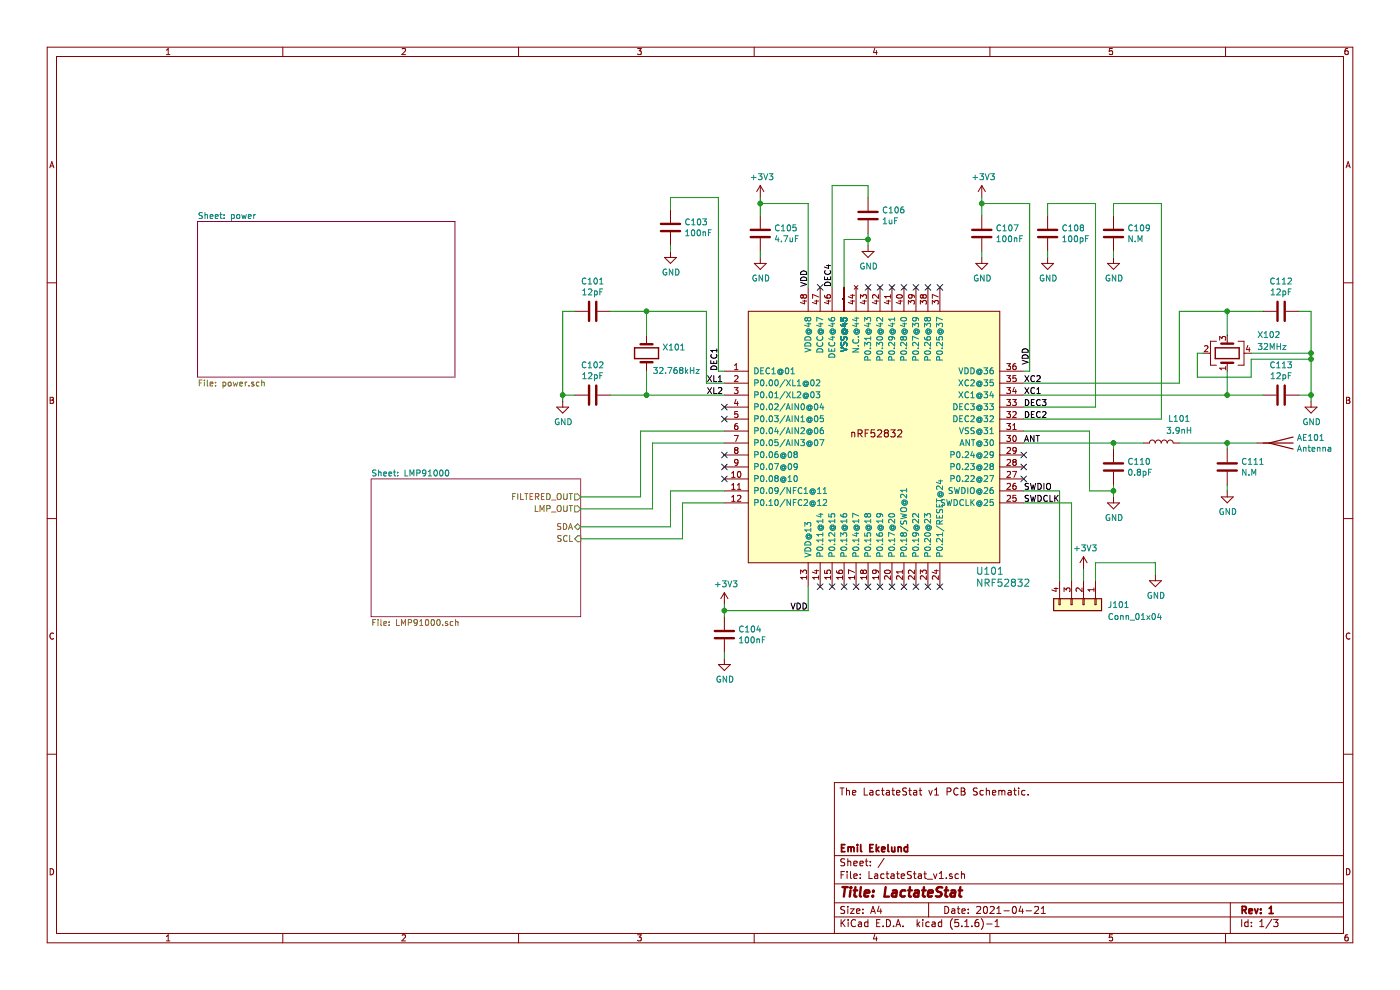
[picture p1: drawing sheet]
EESchema Schematic File Version 4
EELAYER 30 0
EELAYER END
$Descr A4 11693 8268
encoding utf-8
Sheet 1 3
Title "LactateStat"
Date "2021-04-21"
Rev "1"
Comp "Emil Ekelund"
Comment1 ""
Comment2 ""
Comment3 ""
Comment4 "The LactateStat v1 PCB Schematic."
$EndDescr
Wire Wire Line
	7250 1950 7250 2000
Wire Wire Line
	7050 2000 7250 2000
Wire Wire Line
	10850 2600 10950 2600
Wire Wire Line
	10950 2600 10950 2950
Wire Wire Line
	10950 2950 10950 3000
Wire Wire Line
	10950 3000 10950 3300
Wire Wire Line
	10850 3300 10950 3300
Wire Wire Line
	10450 2950 10950 2950
Wire Wire Line
	10450 3000 10950 3000
Connection ~ 10950 2950
Connection ~ 10950 3000
Wire Wire Line
	4700 3300 4700 2600
Wire Wire Line
	4800 3300 4700 3300
Wire Wire Line
	6050 5100 6050 5150
Wire Wire Line
	6750 4900 6750 5100
Wire Wire Line
	6750 5100 6050 5100
Wire Wire Line
	6350 1700 6350 1800
Wire Wire Line
	6750 1700 6350 1700
Wire Wire Line
	8550 3100 8600 3100
Wire Wire Line
	8600 3100 8600 1700
Wire Wire Line
	8600 1700 8200 1700
Wire Wire Line
	8200 1700 8200 1800
Wire Wire Line
	5600 1650 5600 1750
Wire Wire Line
	6000 1650 5600 1650
Wire Wire Line
	6950 1550 7250 1550
Wire Wire Line
	7250 1550 7250 1650
Wire Wire Line
	8750 1800 8750 1700
Wire Wire Line
	8750 1700 9150 1700
Wire Wire Line
	9150 1700 9150 3400
Wire Wire Line
	8550 3500 9700 3500
Wire Wire Line
	9700 3500 9700 1700
Wire Wire Line
	9700 1700 9300 1700
Wire Wire Line
	9300 1700 9300 1800
Wire Wire Line
	10550 2600 10250 2600
Wire Wire Line
	10250 2600 9850 2600
Wire Wire Line
	9850 2600 9850 3200
Wire Wire Line
	9850 3200 8550 3200
Connection ~ 10250 2600
Wire Wire Line
	10250 3300 10550 3300
Connection ~ 10250 3300
Wire Wire Line
	5900 3200 5900 2600
Wire Wire Line
	5400 2600 5400 2800
Wire Wire Line
	5900 2600 5400 2600
Connection ~ 5400 2600
Wire Wire Line
	5100 3300 5400 3300
Wire Wire Line
	5400 3300 5400 3100
Wire Wire Line
	5400 3300 6050 3300
Connection ~ 5400 3300
$Comp
L nRF52832_ref_design:NRF52832 U101
U 1 1
P 6250 4700
AR Path="/6001F395" Ref="U101"  Part="1" 
AR Path="/5FFB5EB2/6001F395" Ref="U?"  Part="1" 
F 0 "U101" H 8150 4600 59  0000 L BNN
F 1 "NRF52832" H 8150 4500 59  0000 L BNN
F 2 "nRF52832_KiCad_Ref_Design:nRF52832_with_via_pads" H 6250 4700 50  0001 C CNN
F 3 "" H 6250 4700 50  0001 C CNN
	1    6250 4700
	1    0    0    -1  
$EndComp
$Comp
L power:GND #PWR0101
U 1 1
P 4700 3350
AR Path="/6001F3E3" Ref="#PWR0101"  Part="1" 
AR Path="/5FFB5EB2/6001F3E3" Ref="#PWR?"  Part="1" 
F 0 "#PWR0101" H 4700 3100 50  0001 C CNN
F 1 "GND" H 4705 3177 50  0000 C CNN
F 2 "" H 4700 3350 50  0001 C CNN
F 3 "" H 4700 3350 50  0001 C CNN
	1    4700 3350
	1    0    0    -1  
$EndComp
$Comp
L power:GND #PWR0102
U 1 1
P 5600 2100
AR Path="/6001F3E9" Ref="#PWR0102"  Part="1" 
AR Path="/5FFB5EB2/6001F3E9" Ref="#PWR?"  Part="1" 
F 0 "#PWR0102" H 5600 1850 50  0001 C CNN
F 1 "GND" H 5605 1927 50  0000 C CNN
F 2 "" H 5600 2100 50  0001 C CNN
F 3 "" H 5600 2100 50  0001 C CNN
	1    5600 2100
	1    0    0    -1  
$EndComp
$Comp
L power:GND #PWR0104
U 1 1
P 6050 5500
AR Path="/6001F3F5" Ref="#PWR0104"  Part="1" 
AR Path="/5FFB5EB2/6001F3F5" Ref="#PWR?"  Part="1" 
F 0 "#PWR0104" H 6050 5250 50  0001 C CNN
F 1 "GND" H 6055 5327 50  0000 C CNN
F 2 "" H 6050 5500 50  0001 C CNN
F 3 "" H 6050 5500 50  0001 C CNN
	1    6050 5500
	1    0    0    -1  
$EndComp
$Comp
L power:GND #PWR0107
U 1 1
P 7250 2050
AR Path="/6001F3FB" Ref="#PWR0107"  Part="1" 
AR Path="/5FFB5EB2/6001F3FB" Ref="#PWR?"  Part="1" 
F 0 "#PWR0107" H 7250 1800 50  0001 C CNN
F 1 "GND" H 7255 1877 50  0000 C CNN
F 2 "" H 7250 2050 50  0001 C CNN
F 3 "" H 7250 2050 50  0001 C CNN
	1    7250 2050
	1    0    0    -1  
$EndComp
Connection ~ 7250 2000
$Comp
L power:GND #PWR0109
U 1 1
P 8200 2150
AR Path="/6001F402" Ref="#PWR0109"  Part="1" 
AR Path="/5FFB5EB2/6001F402" Ref="#PWR?"  Part="1" 
F 0 "#PWR0109" H 8200 1900 50  0001 C CNN
F 1 "GND" H 8205 1977 50  0000 C CNN
F 2 "" H 8200 2150 50  0001 C CNN
F 3 "" H 8200 2150 50  0001 C CNN
	1    8200 2150
	1    0    0    -1  
$EndComp
$Comp
L power:GND #PWR0110
U 1 1
P 8750 2150
AR Path="/6001F408" Ref="#PWR0110"  Part="1" 
AR Path="/5FFB5EB2/6001F408" Ref="#PWR?"  Part="1" 
F 0 "#PWR0110" H 8750 1900 50  0001 C CNN
F 1 "GND" H 8755 1977 50  0000 C CNN
F 2 "" H 8750 2150 50  0001 C CNN
F 3 "" H 8750 2150 50  0001 C CNN
	1    8750 2150
	1    0    0    -1  
$EndComp
$Comp
L power:GND #PWR0111
U 1 1
P 9300 2150
AR Path="/6001F40E" Ref="#PWR0111"  Part="1" 
AR Path="/5FFB5EB2/6001F40E" Ref="#PWR?"  Part="1" 
F 0 "#PWR0111" H 9300 1900 50  0001 C CNN
F 1 "GND" H 9305 1977 50  0000 C CNN
F 2 "" H 9300 2150 50  0001 C CNN
F 3 "" H 9300 2150 50  0001 C CNN
	1    9300 2150
	1    0    0    -1  
$EndComp
$Comp
L power:GND #PWR0112
U 1 1
P 9300 4150
AR Path="/6001F414" Ref="#PWR0112"  Part="1" 
AR Path="/5FFB5EB2/6001F414" Ref="#PWR?"  Part="1" 
F 0 "#PWR0112" H 9300 3900 50  0001 C CNN
F 1 "GND" H 9305 3977 50  0000 C CNN
F 2 "" H 9300 4150 50  0001 C CNN
F 3 "" H 9300 4150 50  0001 C CNN
	1    9300 4150
	1    0    0    -1  
$EndComp
Wire Wire Line
	5100 2600 5400 2600
Wire Wire Line
	4800 2600 4700 2600
Wire Wire Line
	10450 3150 10450 3000
$Comp
L power:+3V3 #PWR0103
U 1 1
P 6050 5050
AR Path="/6001F42A" Ref="#PWR0103"  Part="1" 
AR Path="/5FFB5EB2/6001F42A" Ref="#PWR?"  Part="1" 
F 0 "#PWR0103" H 6050 4900 50  0001 C CNN
F 1 "+3V3" H 6065 5223 50  0000 C CNN
F 2 "" H 6050 5050 50  0001 C CNN
F 3 "" H 6050 5050 50  0001 C CNN
	1    6050 5050
	1    0    0    -1  
$EndComp
Connection ~ 6050 5100
$Comp
L power:+3V3 #PWR0108
U 1 1
P 8200 1650
AR Path="/6001F431" Ref="#PWR0108"  Part="1" 
AR Path="/5FFB5EB2/6001F431" Ref="#PWR?"  Part="1" 
F 0 "#PWR0108" H 8200 1500 50  0001 C CNN
F 1 "+3V3" H 8215 1823 50  0000 C CNN
F 2 "" H 8200 1650 50  0001 C CNN
F 3 "" H 8200 1650 50  0001 C CNN
	1    8200 1650
	1    0    0    -1  
$EndComp
Connection ~ 8200 1700
$Comp
L power:+3V3 #PWR0105
U 1 1
P 6350 1650
AR Path="/6001F438" Ref="#PWR0105"  Part="1" 
AR Path="/5FFB5EB2/6001F438" Ref="#PWR?"  Part="1" 
F 0 "#PWR0105" H 6350 1500 50  0001 C CNN
F 1 "+3V3" H 6365 1823 50  0000 C CNN
F 2 "" H 6350 1650 50  0001 C CNN
F 3 "" H 6350 1650 50  0001 C CNN
	1    6350 1650
	1    0    0    -1  
$EndComp
Connection ~ 6350 1700
NoConn ~ 6850 4900
NoConn ~ 6950 4900
NoConn ~ 7050 4900
NoConn ~ 7150 4900
NoConn ~ 7250 4900
NoConn ~ 7350 4900
NoConn ~ 7450 4900
NoConn ~ 7550 4900
NoConn ~ 7650 4900
NoConn ~ 7750 4900
NoConn ~ 7850 4900
NoConn ~ 8550 3800
NoConn ~ 8550 3900
NoConn ~ 8550 4000
Wire Wire Line
	6750 1700 6750 2400
Wire Wire Line
	6050 3100 6000 3100
NoConn ~ 7250 2400
NoConn ~ 7350 2400
NoConn ~ 7450 2400
NoConn ~ 7550 2400
NoConn ~ 7650 2400
NoConn ~ 7750 2400
NoConn ~ 7850 2400
Wire Wire Line
	6950 2400 6950 1550
Wire Wire Line
	7050 2400 7050 2000
Wire Wire Line
	9150 3400 8550 3400
Wire Wire Line
	7250 2000 7250 2050
Wire Wire Line
	6350 1700 6350 1650
Wire Wire Line
	4700 3300 4700 3350
Connection ~ 4700 3300
Wire Wire Line
	5600 2050 5600 2100
Wire Wire Line
	8200 2100 8200 2150
Wire Wire Line
	8750 2100 8750 2150
Wire Wire Line
	9300 2100 9300 2150
NoConn ~ 6850 2400
Wire Wire Line
	6050 5100 6050 5050
Wire Wire Line
	6050 5450 6050 5500
Wire Wire Line
	9300 4050 9300 4100
Wire Wire Line
	10950 3300 10950 3350
Connection ~ 10950 3300
$Comp
L power:GND #PWR0114
U 1 1
P 10950 3350
AR Path="/6001F47B" Ref="#PWR0114"  Part="1" 
AR Path="/5FFB5EB2/6001F47B" Ref="#PWR?"  Part="1" 
F 0 "#PWR0114" H 10950 3100 50  0001 C CNN
F 1 "GND" H 10955 3177 50  0000 C CNN
F 2 "" H 10950 3350 50  0001 C CNN
F 3 "" H 10950 3350 50  0001 C CNN
	1    10950 3350
	1    0    0    -1  
$EndComp
Wire Wire Line
	10250 2600 10250 2800
Wire Wire Line
	8550 3600 9100 3600
Wire Wire Line
	9850 3700 10250 3700
Wire Wire Line
	10250 3700 10250 3750
Wire Wire Line
	10250 4050 10250 4100
$Comp
L power:GND #PWR0113
U 1 1
P 10250 4100
AR Path="/6001F48F" Ref="#PWR0113"  Part="1" 
AR Path="/5FFB5EB2/6001F48F" Ref="#PWR?"  Part="1" 
F 0 "#PWR0113" H 10250 3850 50  0001 C CNN
F 1 "GND" H 10255 3927 50  0000 C CNN
F 2 "" H 10250 4100 50  0001 C CNN
F 3 "" H 10250 4100 50  0001 C CNN
	1    10250 4100
	1    0    0    -1  
$EndComp
Wire Wire Line
	10250 3700 10500 3700
Connection ~ 10250 3700
Wire Wire Line
	8550 3300 10250 3300
Wire Wire Line
	8200 1700 8200 1650
Wire Wire Line
	6050 3200 5900 3200
Wire Wire Line
	6000 1650 6000 3100
Wire Wire Line
	8550 3700 9300 3700
Wire Wire Line
	9300 3750 9300 3700
Connection ~ 9300 3700
Wire Wire Line
	9300 3700 9550 3700
Wire Wire Line
	9100 4100 9300 4100
Wire Wire Line
	9100 3600 9100 4100
Connection ~ 9300 4100
Wire Wire Line
	9300 4100 9300 4150
$Comp
L Device:C C104
U 1 1
P 6050 5300
F 0 "C104" H 6165 5346 50  0000 L CNN
F 1 "100nF" H 6165 5255 50  0000 L CNN
F 2 "Capacitor_SMD:C_0402_1005Metric" H 6088 5150 50  0001 C CNN
F 3 "~" H 6050 5300 50  0001 C CNN
	1    6050 5300
	1    0    0    -1  
$EndComp
$Comp
L Device:C C102
U 1 1
P 4950 3300
F 0 "C102" V 4698 3300 50  0000 C CNN
F 1 "12pF" V 4789 3300 50  0000 C CNN
F 2 "Capacitor_SMD:C_0402_1005Metric" H 4988 3150 50  0001 C CNN
F 3 "~" H 4950 3300 50  0001 C CNN
	1    4950 3300
	0    1    1    0   
$EndComp
$Comp
L Device:C C101
U 1 1
P 4950 2600
F 0 "C101" V 4698 2600 50  0000 C CNN
F 1 "12pF" V 4789 2600 50  0000 C CNN
F 2 "Capacitor_SMD:C_0402_1005Metric" H 4988 2450 50  0001 C CNN
F 3 "~" H 4950 2600 50  0001 C CNN
	1    4950 2600
	0    1    1    0   
$EndComp
$Comp
L Device:C C112
U 1 1
P 10700 2600
F 0 "C112" V 10448 2600 50  0000 C CNN
F 1 "12pF" V 10539 2600 50  0000 C CNN
F 2 "Capacitor_SMD:C_0402_1005Metric" H 10738 2450 50  0001 C CNN
F 3 "~" H 10700 2600 50  0001 C CNN
	1    10700 2600
	0    1    1    0   
$EndComp
$Comp
L Device:C C113
U 1 1
P 10700 3300
F 0 "C113" V 10448 3300 50  0000 C CNN
F 1 "12pF" V 10539 3300 50  0000 C CNN
F 2 "Capacitor_SMD:C_0402_1005Metric" H 10738 3150 50  0001 C CNN
F 3 "~" H 10700 3300 50  0001 C CNN
	1    10700 3300
	0    1    1    0   
$EndComp
$Comp
L Device:C C103
U 1 1
P 5600 1900
F 0 "C103" H 5715 1946 50  0000 L CNN
F 1 "100nF" H 5715 1855 50  0000 L CNN
F 2 "Capacitor_SMD:C_0402_1005Metric" H 5638 1750 50  0001 C CNN
F 3 "~" H 5600 1900 50  0001 C CNN
	1    5600 1900
	1    0    0    -1  
$EndComp
$Comp
L Device:C C105
U 1 1
P 6350 1950
F 0 "C105" H 6465 1996 50  0000 L CNN
F 1 "4.7uF" H 6465 1905 50  0000 L CNN
F 2 "Capacitor_SMD:C_0603_1608Metric" H 6388 1800 50  0001 C CNN
F 3 "~" H 6350 1950 50  0001 C CNN
	1    6350 1950
	1    0    0    -1  
$EndComp
$Comp
L Device:Crystal X101
U 1 1
P 5400 2950
F 0 "X101" V 5446 2819 50  0000 R CNN
F 1 "32.768kHz" V 5250 2900 50  0000 R CNN
F 2 "Crystal:Crystal_SMD_3215-2Pin_3.2x1.5mm" H 5400 2950 50  0001 C CNN
F 3 "~" H 5400 2950 50  0001 C CNN
	1    5400 2950
	0    -1   -1   0   
$EndComp
$Comp
L Device:C C106
U 1 1
P 7250 1800
F 0 "C106" H 7365 1846 50  0000 L CNN
F 1 "1uF" H 7365 1755 50  0000 L CNN
F 2 "Capacitor_SMD:C_0603_1608Metric" H 7288 1650 50  0001 C CNN
F 3 "~" H 7250 1800 50  0001 C CNN
	1    7250 1800
	1    0    0    -1  
$EndComp
$Comp
L Device:C C107
U 1 1
P 8200 1950
F 0 "C107" H 8315 1996 50  0000 L CNN
F 1 "100nF" H 8315 1905 50  0000 L CNN
F 2 "Capacitor_SMD:C_0402_1005Metric" H 8238 1800 50  0001 C CNN
F 3 "~" H 8200 1950 50  0001 C CNN
	1    8200 1950
	1    0    0    -1  
$EndComp
$Comp
L Device:C C108
U 1 1
P 8750 1950
F 0 "C108" H 8865 1996 50  0000 L CNN
F 1 "100pF" H 8865 1905 50  0000 L CNN
F 2 "Capacitor_SMD:C_0402_1005Metric" H 8788 1800 50  0001 C CNN
F 3 "~" H 8750 1950 50  0001 C CNN
	1    8750 1950
	1    0    0    -1  
$EndComp
$Comp
L Device:C C109
U 1 1
P 9300 1950
F 0 "C109" H 9415 1996 50  0000 L CNN
F 1 "N.M" H 9415 1905 50  0000 L CNN
F 2 "Capacitor_SMD:C_0402_1005Metric" H 9338 1800 50  0001 C CNN
F 3 "~" H 9300 1950 50  0001 C CNN
	1    9300 1950
	1    0    0    -1  
$EndComp
$Comp
L Device:Crystal_GND24 X102
U 1 1
P 10250 2950
F 0 "X102" V 10400 2700 50  0000 R CNN
F 1 "32MHz" V 10300 2700 50  0000 R CNN
F 2 "Crystal:Crystal_SMD_2016-4Pin_2.0x1.6mm" H 10250 2950 50  0001 C CNN
F 3 "~" H 10250 2950 50  0001 C CNN
	1    10250 2950
	0    -1   -1   0   
$EndComp
$Comp
L Device:C C110
U 1 1
P 9300 3900
F 0 "C110" H 9415 3946 50  0000 L CNN
F 1 "0.8pF" H 9415 3855 50  0000 L CNN
F 2 "Capacitor_SMD:C_0402_1005Metric" H 9338 3750 50  0001 C CNN
F 3 "~" H 9300 3900 50  0001 C CNN
	1    9300 3900
	1    0    0    -1  
$EndComp
$Comp
L Device:C C111
U 1 1
P 10250 3900
F 0 "C111" H 10365 3946 50  0000 L CNN
F 1 "N.M" H 10365 3855 50  0000 L CNN
F 2 "Capacitor_SMD:C_0603_1608Metric" H 10288 3750 50  0001 C CNN
F 3 "~" H 10250 3900 50  0001 C CNN
	1    10250 3900
	1    0    0    -1  
$EndComp
$Comp
L Device:L L101
U 1 1
P 9700 3700
F 0 "L101" V 9900 3550 50  0000 C CNN
F 1 "3.9nH" V 9800 3550 50  0000 C CNN
F 2 "Inductor_SMD:L_0402_1005Metric" H 9700 3700 50  0001 C CNN
F 3 "~" H 9700 3700 50  0001 C CNN
	1    9700 3700
	0    -1   -1   0   
$EndComp
$Comp
L Device:Antenna AE101
U 1 1
P 10700 3700
F 0 "AE101" V 10654 3830 50  0000 L CNN
F 1 "Antenna" V 10745 3830 50  0000 L CNN
F 2 "" H 10700 3700 50  0001 C CNN
F 3 "~" H 10700 3700 50  0001 C CNN
	1    10700 3700
	0    1    1    0   
$EndComp
Wire Wire Line
	10250 3100 10250 3300
Wire Wire Line
	10050 2950 10000 2950
Wire Wire Line
	10000 2950 10000 3150
Wire Wire Line
	10000 3150 10450 3150
$Comp
L power:GND #PWR0106
U 1 1
P 6350 2150
AR Path="/601258C7" Ref="#PWR0106"  Part="1" 
AR Path="/5FFB5EB2/601258C7" Ref="#PWR?"  Part="1" 
F 0 "#PWR0106" H 6350 1900 50  0001 C CNN
F 1 "GND" H 6355 1977 50  0000 C CNN
F 2 "" H 6350 2150 50  0001 C CNN
F 3 "" H 6350 2150 50  0001 C CNN
	1    6350 2150
	1    0    0    -1  
$EndComp
Wire Wire Line
	6350 2100 6350 2150
Text Label 8550 3200 0    50   ~ 0
XC2
Text Label 8550 3300 0    50   ~ 0
XC1
Text Label 8600 3050 1    50   ~ 0
VDD
Text Label 8550 3400 0    50   ~ 0
DEC3
Text Label 8550 3500 0    50   ~ 0
DEC2
Text Label 8550 3700 0    50   ~ 0
ANT
Text Label 6950 2400 1    50   ~ 0
DEC4
Text Label 6750 2400 1    50   ~ 0
VDD
Text Label 6000 3100 1    50   ~ 0
DEC1
Text Label 5900 3200 0    50   ~ 0
XL1
Text Label 5900 3300 0    50   ~ 0
XL2
Text Label 6600 5100 0    50   ~ 0
VDD
$Comp
L Connector_Generic:Conn_01x04 J101
U 1 1
P 9050 5050
F 0 "J101" V 9050 5250 50  0000 L CNN
F 1 "Conn_01x04" V 9150 5250 50  0000 L CNN
F 2 "Connector_PinHeader_2.54mm:PinHeader_1x04_P2.54mm_Vertical" H 9050 5050 50  0001 C CNN
F 3 "~" H 9050 5050 50  0001 C CNN
	1    9050 5050
	0    1    1    0   
$EndComp
Wire Wire Line
	8550 4100 8850 4100
Wire Wire Line
	8850 4100 8850 4850
Wire Wire Line
	8550 4200 8950 4200
Wire Wire Line
	8950 4200 8950 4850
Text Label 8550 4100 0    50   ~ 0
SWDIO
Text Label 8550 4200 0    50   ~ 0
SWDCLK
Wire Wire Line
	9050 4850 9050 4750
$Comp
L power:+3V3 #PWR0120
U 1 1
P 9050 4750
AR Path="/5FF4E760" Ref="#PWR0120"  Part="1" 
AR Path="/5FFB5EB2/5FF4E760" Ref="#PWR?"  Part="1" 
F 0 "#PWR0120" H 9050 4600 50  0001 C CNN
F 1 "+3V3" H 9065 4923 50  0000 C CNN
F 2 "" H 9050 4750 50  0001 C CNN
F 3 "" H 9050 4750 50  0001 C CNN
	1    9050 4750
	1    0    0    -1  
$EndComp
Wire Wire Line
	9150 4850 9150 4700
Wire Wire Line
	9150 4700 9650 4700
Wire Wire Line
	9650 4700 9650 4800
$Comp
L power:GND #PWR0121
U 1 1
P 9650 4800
AR Path="/5FF5277B" Ref="#PWR0121"  Part="1" 
AR Path="/5FFB5EB2/5FF5277B" Ref="#PWR?"  Part="1" 
F 0 "#PWR0121" H 9650 4550 50  0001 C CNN
F 1 "GND" H 9655 4627 50  0000 C CNN
F 2 "" H 9650 4800 50  0001 C CNN
F 3 "" H 9650 4800 50  0001 C CNN
	1    9650 4800
	1    0    0    -1  
$EndComp
NoConn ~ 6050 3400
NoConn ~ 6050 3900
NoConn ~ 6050 3500
NoConn ~ 6050 3800
$Sheet
S 1650 1850 2150 1300
U 602DE3D7
F0 "power" 50
F1 "power.sch" 50
$EndSheet
$Sheet
S 3100 4000 1750 1150
U 602DE716
F0 "LMP91000" 50
F1 "LMP91000.sch" 50
F2 "SCL" I R 4850 4500 50 
F3 "SDA" B R 4850 4400 50 
F4 "FILTERED_OUT" O R 4850 4150 50 
F5 "LMP_OUT" O R 4850 4250 50 
$EndSheet
NoConn ~ 6050 4000
Wire Wire Line
	4850 4150 5350 4150
Wire Wire Line
	5350 4150 5350 3600
Wire Wire Line
	5350 3600 6050 3600
Wire Wire Line
	4850 4250 5450 4250
Wire Wire Line
	5450 4250 5450 3700
Wire Wire Line
	5450 3700 6050 3700
Wire Wire Line
	4850 4400 5600 4400
Wire Wire Line
	5600 4400 5600 4100
Wire Wire Line
	5600 4100 6050 4100
Wire Wire Line
	4850 4500 5700 4500
Wire Wire Line
	5700 4500 5700 4200
Wire Wire Line
	5700 4200 6050 4200
$EndSCHEMATC
